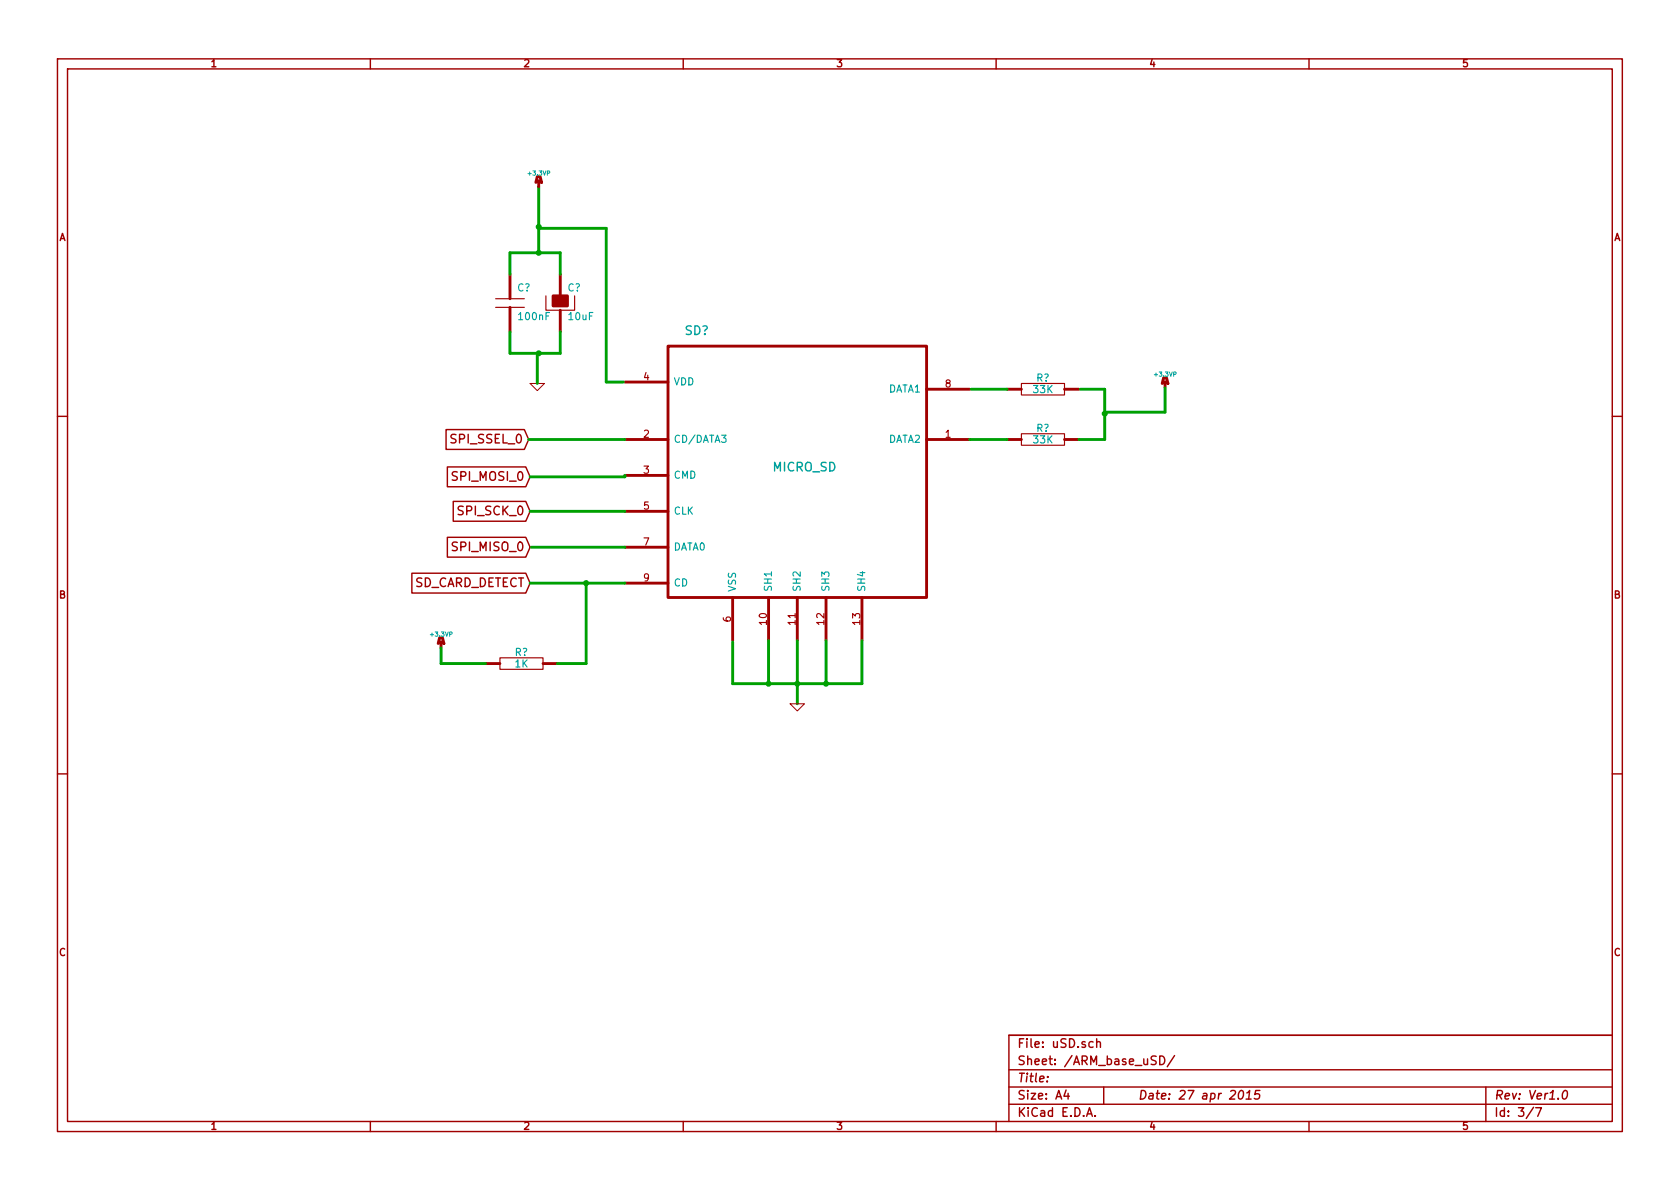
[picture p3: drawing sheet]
<svg xmlns="http://www.w3.org/2000/svg" width="297mm" height="210mm" viewBox="0 0 297 210" stroke-linecap="round" stroke-linejoin="round" font-family="sans-serif">
<g fill="none" stroke="#a00000" stroke-width=".25">
<path d="M10.2 10.4h276.6v189.7h-276.6zM11.9 12.2h273.2v186.1h-273.2zM65.5 10.4v1.8M120.8 10.4v1.8M176.1 10.4v1.8M231.4 10.4v1.8M10.2 73.6h1.7M78.9 76h13.8l.8 1.7-.8 1.8h-13.8zM285.1 73.6h1.7M79.1 82.6h13.9l.7 1.7-.7 1.8h-13.9zM79.1 95h13.9l.7 1.8-.7 1.7h-13.9zM80.1 88.7h12.9l.7 1.7-.7 1.8h-12.9z"/>
<path d="M72.8 101.4h20.2l.7 1.7-.7 1.8h-20.2zM10.2 136.8h1.7M285.1 136.8h1.7M65.5 198.3v1.8M120.8 198.3v1.8M176.1 198.3v1.8M178.4 189.2h106.7M178.4 195.3h106.7M178.4 192.2h106.7M185.2 190.4v.1M188.5 192.8l-.4 1h1M188.8 193.3v1.1"/>
<path d="M192.1 197.4l.5-1.5 .5 1.5M192.3 197h.7M193.3 184.3a.48 .48 0 0 0-.7 0v.8l.2 .1 .5-.1M193.6 197.3v.1M193.9 184.3h.1a.36 .36 0 0 1 .6 .1v.8M193.9 183.7v1.5M195.1 192.2v3.1M204.4 186.8a.62 .62 0 0 0-.8 .1v.4l.7 .4v.4a.68 .68 0 0 1-.8 .1M205.1 186.7a.77 .77 0 0 1 .8 .8 .77 .77 0 0 1-.8 .8zM207.7 186.7l-1.3 1.9M219.2 193l.4-.2a.88 .88 0 0 1-.3 1.6l-.3-.3a1.19 1.19 0 0 1 .2-1.1zM220.3 194.4h.9"/>
<path d="M220.4 193.3l.6-.5-.2 1.6M222.8 192.8h-.8l-.1 .8 .2-.2 .5 .1 .1 .2-.1 .5-.2 .2-.6-.2M231.4 198.3v1.8M262.7 192.2v6.1M271.1 195.8l-1.3 2M271.5 195.9h1l-.6 1.5M276.5 193l.3-.2a.88 .88 0 0 1-.3 1.6l-.2-.3a1.19 1.19 0 0 1 .2-1.1zM285.1 183.1h-106.7v15.2"/>
</g>
<g fill="none" stroke="#a00000" stroke-width=".51">
<path d="M95 31.2h.5l.3 1.1-.6-.3-.5 .3zM95.2 32v1M90.2 48.5v4.3M90.2 54.4v4.3M99.1 48.5v3.8M99.1 54.9v3.8M110.5 77.7h7.6M110.5 67.6h7.6M118.1 61.2h45.7v44.5h-45.7zM163.8 77.7h7.6M163.8 68.8h7.6M178.1 77.7h2.5"/>
<path d="M178.1 68.8h2.5M188.2 77.7h2.6M188.2 68.8h2.6M205.7 66.8h.5l.3 1-.5-.2-.5 .2zM206 67.6v1M110.5 84.1h7.6M110.5 90.4h7.6M110.5 96.8h7.6M77.7 112.8h.5l.3 1-.5-.3-.5 .3zM78 113.5v1M85.9 117.3h2.5M96 117.3h2.6"/>
<path d="M110.5 103.1h7.6M129.5 105.7v7.6M135.9 105.7v7.6M141 105.7v7.6M146 105.7v7.6M152.4 105.7v7.6"/>
</g>
<path d="M87.6 54.4h5.1M87.6 52.8h5.1M96.5 52.3v2.6h5.1v-2.6M180.6 67.8h7.6v2h-7.6zM180.6 76.7h7.6v2h-7.6zM88.4 116.3h7.6v2.1h-7.6z" fill="none" stroke="#a00000" stroke-width=".2"/>
<path d="M97.8 52.3h2.5v1.8h-2.5z" fill="#a00000" stroke="#a00000" stroke-width=".51"/>
<g fill="none" stroke="#00a000" stroke-width=".51">
<path d="M95.2 33v11.7M90.2 48.5v-3.8h8.9v3.8M90.2 58.7v3.8h8.9v-3.8M95.2 40.4h12v27.2h3M93.5 77.7h17M95 62.5v5.3M171.4 77.7h6.7M171.7 68.8h6.4M191 68.8h4.3v8.9h-4.5M206 68.6v4.3h-10.7M93.7 90.4h16.8M94 96.8h16.5"/>
<path d="M110.5 84.1v.2h-16.8M78 114.5v2.8h7.9M93.7 103.1h16.8M103.6 103.1v14.2h-5M135.9 113.3v7.6M141 113.3v11.2M146 113.3v7.6M152.4 113.3v7.6h-22.9v-7.4"/>
</g>
<g fill="#00a000" stroke="#00a000" stroke-width=".25">
<circle cx="95.2" cy="44.7" r=".41"/>
<circle cx="95.2" cy="40.1" r=".41"/>
<circle cx="95.2" cy="62.5" r=".41"/>
<circle cx="103.6" cy="103.1" r=".41"/>
<circle cx="195.3" cy="73.1" r=".41"/>
<circle cx="146" cy="120.9" r=".41"/>
<circle cx="141" cy="120.9" r=".41"/>
<circle cx="135.9" cy="120.9" r=".41"/>
</g>
<path d="M93.7 67.8h2.6l-1.3 1.3zM139.7 124.5h2.5l-1.2 1.2z" fill="none" stroke="#a00000" stroke-width=".18"/>
<g font-size="2.1" fill="#00a0a0">
<text x="121.1" y="59.3">SD?</text>
<text x="136.7" y="83.4">MICRO_SD</text>
</g>
<g font-size="2.1" fill="#a00000">
<text x="80" y="78.5">SPI_SSEL_0</text>
<text x="80.3" y="85.1">SPI_MOSI_0</text>
<text x="81.3" y="91.2">SPI_SCK_0</text>
<text x="80.3" y="97.5">SPI_MISO_0</text>
<text x="72.8" y="103.9">SD_CARD_DETECT</text>
<text x="179.9" y="185.4">File: uSD.sch</text>
<text x="179.9" y="191.5">Title:</text>
<text x="179.9" y="188.4">Sheet: /ARM_base_uSD/</text>
<text x="179.9" y="197.6">KiCad E.D.A.</text>
<text x="179.9" y="194.5">Size: A4</text>
<text x="201.2" y="194.5">Date: 27 apr 2015</text>
<text x="264.2" y="194.5">Rev: Ver1.0</text>
<text x="264.2" y="197.6">Id: 3/7</text>
</g>
<g font-size="1.8" fill="#a00000">
<text x="37.3" y="11.9">1</text>
<text x="92.7" y="11.9">2</text>
<text x="148" y="11.9">3</text>
<text x="203.3" y="11.9">4</text>
<text x="258.6" y="11.9">5</text>
<text x="10.4" y="42.7">A</text>
<text x="285.3" y="42.7">A</text>
<text x="113.8" y="67.3">4</text>
<text x="167.2" y="68.6">8</text>
<text x="113.8" y="77.5">2</text>
<text x="167.2" y="77.5">1</text>
<text x="113.8" y="83.8">3</text>
<text x="113.8" y="90.2">5</text>
<text x="113.8" y="96.5">7</text>
<text x="10.4" y="105.9">B</text>
<text x="113.8" y="102.9">9</text>
<text x="285.3" y="105.9">B</text>
<text x="129.3" y="110" transform="rotate(-90 129.3 110)">6</text>
<text x="135.6" y="110.4" transform="rotate(-90 135.6 110.4)">10</text>
<text x="140.7" y="110.4" transform="rotate(-90 140.7 110.4)">11</text>
<text x="145.8" y="110.4" transform="rotate(-90 145.8 110.4)">12</text>
<text x="152.1" y="110.4" transform="rotate(-90 152.1 110.4)">13</text>
<text x="10.4" y="169.1">C</text>
<text x="285.3" y="169.1">C</text>
<text x="37.3" y="199.8">1</text>
<text x="92.7" y="199.8">2</text>
<text x="148" y="199.8">3</text>
<text x="203.3" y="199.8">4</text>
<text x="258.6" y="199.8">5</text>
</g>
<g font-size="1.8" fill="#00a0a0">
<text x="91.4" y="51.6">C?</text>
<text x="100.3" y="51.6">C?</text>
<text x="91.8" y="56.7">100nF</text>
<text x="100.6" y="56.7">10uF</text>
<text x="119.1" y="68.2">VDD</text>
<text x="156.9" y="69.5">DATA1</text>
<text x="182.8" y="69.6">33K</text>
<text x="183.2" y="67.5">R?</text>
<text x="183.2" y="76.4">R?</text>
<text x="119.1" y="78.4">CD/DATA3</text>
<text x="156.9" y="78.4">DATA2</text>
<text x="182.8" y="78.5">33K</text>
<text x="119.1" y="84.7">CMD</text>
<text x="119.1" y="91.1">CLK</text>
<text x="119.1" y="97.4">DATA0</text>
<text x="119.1" y="103.8">CD</text>
<text x="130.2" y="104.6" transform="rotate(-90 130.2 104.6)">VSS</text>
<text x="136.5" y="104.6" transform="rotate(-90 136.5 104.6)">SH1</text>
<text x="141.6" y="104.6" transform="rotate(-90 141.6 104.6)">SH2</text>
<text x="146.7" y="104.6" transform="rotate(-90 146.7 104.6)">SH3</text>
<text x="153" y="104.6" transform="rotate(-90 153 104.6)">SH4</text>
<text x="91" y="116">R?</text>
<text x="91.1" y="118.1">1K</text>
</g>
<g font-size="1.1" fill="#00a0a0">
<text x="93.5" y="31.1">+3.3VP</text>
<text x="204.2" y="66.6">+3.3VP</text>
<text x="76.2" y="112.6">+3.3VP</text>
</g>
</svg>
